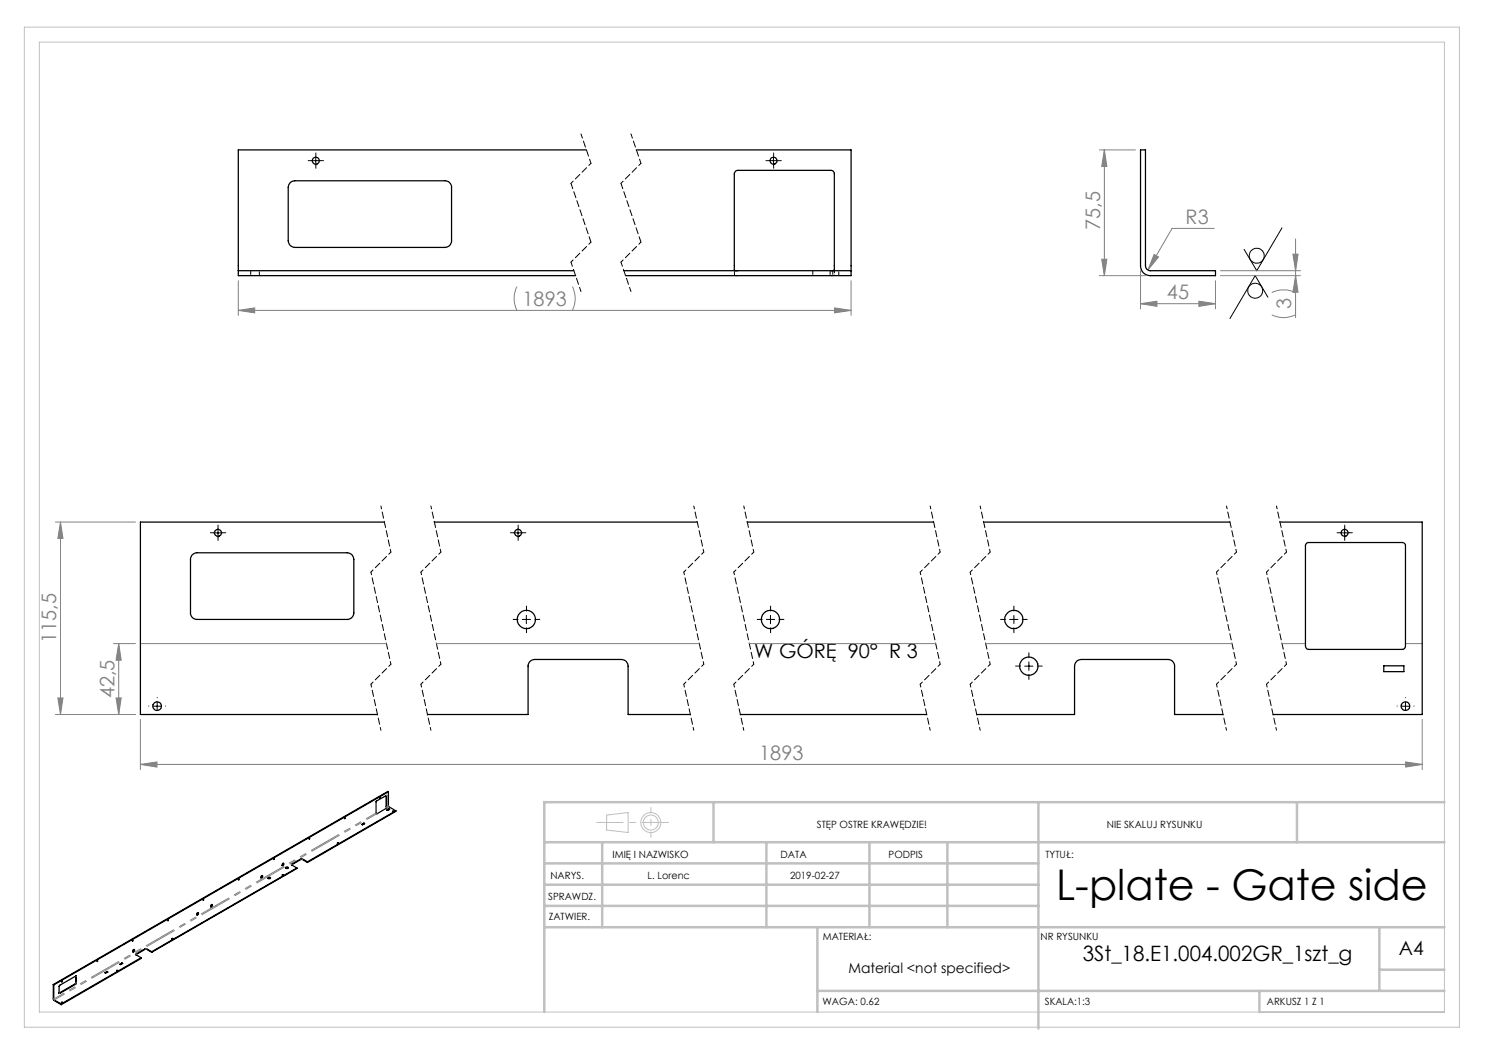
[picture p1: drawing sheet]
<svg xmlns="http://www.w3.org/2000/svg" width="297mm" height="210mm" viewBox="0 0 297 210" stroke-linecap="round" stroke-linejoin="round" font-family="sans-serif">
<g fill="none" stroke="#000" stroke-width=".2">
<path d="M62.3 32.1h1.7M63.1 31.3v1.7M153.9 32.1h1.6M154.7 31.3v1.7M253.6 59.4l-2.6-4.3-5 8.6M256.4 45.6l-5 8.5-2.6-4.2M42.8 106.6h1.6M43.6 105.7v1.7M102.8 106.6h1.7M103.6 105.7v1.7M268.1 106.6h1.7M268.9 105.7v1.7"/>
<path d="M104.5 123.9h1.6M105.3 123.1v1.6M153.3 123.9h1.6M154.1 123.1v1.6M201.9 123.9h1.7M202.8 123.1v1.6M204.9 133.2h1.7M205.8 132.4v1.7M30.6 141.2h1.6M31.4 140.4v1.7M280.2 141.2h1.7M281.1 140.4v1.7"/>
<circle cx="251" cy="58.1" r="1.48"/>
<circle cx="251.3" cy="51.1" r="1.49"/>
</g>
<g fill="none" stroke="#c0c0c0" stroke-width=".2">
<path d="M4.9 5.4h287v200h-287zM7.9 8.4h281v194h-281zM121.3 163l4.3-.5v4l-4.3-.5z"/>
<circle cx="130.2" cy="164.5" r="2"/>
<circle cx="130.2" cy="164.5" r="1.49"/>
</g>
<g fill="none" stroke="#808080" stroke-width=".2">
<path d="M219.9 30h7.2M220.9 30l.5 3.3h-1.1zM220.9 30v25.1M47.7 56.2v6.9M103.4 57.3a5.3 5.3 0 0 0 0 4.8M114.5 57.3l.1 .3a5.3 5.3 0 0 1-.1 4.5M170.2 56.2v6.9M219.9 55.1h9.2M220.3 51.8h1.1l-.5 3.3zM228.1 54.1v7.7M230.8 50.9l.9 .5-2.1 2.6zM242.9 45.7h-8.5l-4.8 8.3"/>
<path d="M243.1 56.2v5.6M244.1 55.1h16M244.1 54.1h16M254.4 58.5a5.6 5.6 0 0 1 4.7 0M258.6 50.8h1l-.5 3.3zM259.1 55.1l.5 3.3h-1zM259.1 47.8v15.7M47.7 62.1l3.2-.5v1zM47.7 62.1h122.5M166.9 61.6l3.3 .5-3.3 .5zM228.1 60.7l3.3-.5v1.1zM228.1 60.7h15"/>
<path d="M239.8 60.2l3.3 .5-3.3 .6zM254.4 63l.2 .1a5.3 5.3 0 0 0 4.5-.1M11.1 104.4h16M12.1 104.4l.5 3.3h-1zM12.1 104.4v38.5M11.6 139.6h1l-.5 3.3zM22.7 128.7h4.4M23.2 139.6h1l-.5 3.3zM23.7 128.7l.5 3.3h-1zM23.7 128.7v14.2M28.1 128.7h49.2M87.3 128.7h52.5"/>
<path d="M149.9 128.7h37.2M197.1 128.7h49.3M256.4 128.7h4.7M281.1 128.7h3.3M11.1 142.9h16M28.1 152.9l3.3-.5v1zM28.1 143.9v10M28.1 152.9h256.3M281.1 152.4l3.3 .5-3.3 .5zM284.4 143.9v10"/>
</g>
<g fill="none" stroke="#000" stroke-width=".2" stroke-dasharray="15.2 1.3 1.3 1.3">
<path d="M62.3 32.1h-.7M63.2 31.3v-.7M63.2 33v.7M64 32.1h.7M153.9 32.1h-.7M154.7 31.3v-.7M154.7 33v.7M155.6 32.1h.7M42.8 106.5h-.7M43.6 105.7v-.7M43.6 107.4v.7M44.4 106.5h.7"/>
<path d="M102.8 106.5h-.7M103.6 105.7v-.7M103.6 107.4v.7M104.5 106.5h.7M268.1 106.5h-.7M268.9 105.7v-.7M268.9 107.4v.7M269.8 106.5h.7M31.4 139.5h.1M103.6 123.9h-1M105.3 122.2v-1M105.3 125.5v1"/>
<path d="M107 123.9h1M152.5 123.9h-1M154.1 122.2v-1M154.1 125.5v1M155.8 123.9h1M201.1 123.9h-1M202.8 122.2v-1M202.8 125.5v1M204.1 133.2h-1M204.4 123.9h1M205.8 131.5v-1M205.8 134.9v1"/>
<path d="M207.4 133.2h1M281.1 139.5h.1M29.8 141.2h-.1M31.4 142.9h.1M33.1 141.2h.1M279.4 141.2h.1M281.1 142.9h.1M282.8 141.2h.1"/>
</g>
<path d="M116.2 26.8l2 5.9M126.2 26.8l2 5.9M114.2 52.4l2 5.9M124.2 52.4l2 5.9" fill="none" stroke="#000" stroke-width=".2" stroke-dasharray="1.3 .6" stroke-dashoffset=".4"/>
<g fill="none" stroke="#000" stroke-width=".2" stroke-dasharray="1.3 .6" stroke-dashoffset=".7">
<path d="M118.2 32.7l-4 4M128.2 32.7l-4 4M118.2 48.4l-4 4M128.2 48.4l-4 4M74.2 114.4l4 18.4M76.2 101.2l2 9.2M78.2 110.4l-4 4M84.2 114.4l4 18.4M86.2 101.2l2 9.2M88.2 110.4l-4 4M136.8 114.4l4 18.4M138.8 101.2l2 9.2"/>
<path d="M140.8 110.4l-4 4M146.8 114.4l4 18.4M148.8 101.2l2 9.2M150.8 110.4l-4 4M184 114.4l4 18.4M186 101.2l2 9.2M188 110.4l-4 4M194 114.4l4 18.4M196 101.2l2 9.2M198 110.4l-4 4M243.3 114.4l4 18.4M245.3 101.2l2 9.2"/>
<path d="M247.3 110.4l-4 4M253.3 114.4l4 18.4M255.3 101.2l2 9.2M257.3 110.4l-4 4M74.2 136.8l2 9.3M78.2 132.8l-4 4M84.2 136.8l2 9.3M88.2 132.8l-4 4M136.8 136.8l2 9.3M140.8 132.8l-4 4M146.8 136.8l2 9.3M150.8 132.8l-4 4"/>
<path d="M184 136.8l2 9.3M188 132.8l-4 4M194 136.8l2 9.3M198 132.8l-4 4M243.3 136.8l2 9.3M247.3 132.8l-4 4M253.3 136.8l2 9.3M257.3 132.8l-4 4"/>
</g>
<path d="M114.2 36.7l4 11.7M124.2 36.7l4 11.7" fill="none" stroke="#000" stroke-width=".2" stroke-dasharray="1.3 .6" stroke-dashoffset=".1"/>
<path d="M133.7 164.5h-14.4" fill="none" stroke="#c0c0c0" stroke-width=".2" stroke-dasharray="15.2 1.3 1.3 1.3" stroke-dashoffset="10"/>
<path d="M130.2 161.5v6" fill="none" stroke="#c0c0c0" stroke-width=".2" stroke-dasharray="15.2 1.3 1.3 1.3" stroke-dashoffset="14.1"/>
<g fill="none" stroke="#c0c0c0" stroke-width=".5">
<path d="M108.9 176.9h98.8M108.9 172.7h98.8M108.9 168.4h180M120.4 168.4v17M142.7 160.4v8M153.3 168.4v17M173.9 168.4v17M189.5 168.4v17M207.7 160.4v45.3M259.4 160.4v8M288.9 160.4h-180v42M108.9 181.2h98.8"/>
<path d="M108.9 185.4h180M163.5 198.2h125.4M163.5 185.4v17M251.9 198.2v4.2M275.9 185.4v12.8M275.9 193.9h13"/>
</g>
<g fill="#808080">
<path d="M47.7 62.1l3.2-.5v1zM166.9 61.6l3.3 .5-3.3 .5zM230.8 50.9l-1.2 3.1 2.1-2.6z"/>
<path d="M28.1 152.9l3.3-.5v1zM281.1 152.4l3.3 .5-3.3 .5z"/>
<path d="M220.3 51.8h1.1l-.5 3.3zM220.9 30l.5 3.3h-1.1z"/>
<path d="M258.6 50.8h1l-.5 3.3zM259.1 55.1l.5 3.3h-1z"/>
<path d="M23.2 139.6h1l-.5 3.3zM23.7 128.7l.5 3.3h-1z"/>
<path d="M12.1 104.4l.5 3.3h-1zM11.6 139.6h1l-.5 3.3z"/>
<path d="M228.1 60.7l3.3-.5v1.1zM239.8 60.2l3.3 .5-3.3 .6z"/>
</g>
<g fill="none" stroke="#000" stroke-width=".25">
<path d="M58 36.5l1-.3h30a1.33 1.33 0 0 1 1.3 1.3v10.6a1.33 1.33 0 0 1-1.3 1.4h-30a1.33 1.33 0 0 1-1.4-1.4v-10.6l.1-.5zM117.3 30h-69.6v24.1M127.2 30h43v24.1M228.1 30h1v23.2a.96 .96 0 0 0 1 .9h13v1h-13a1.93 1.93 0 0 1-2-1.9zM47.7 54.1v1h67.4M47.7 54.1h67.1M124.7 54.1h45.5M147.5 54.1a.59 .59 0 0 1-.6-.2 .59 .59 0 0 1 0-.6v-18.6a.73 .73 0 0 1 .6-.6h18.7a.66 .66 0 0 1 .7 .6v18.8a.48 .48 0 0 1-.2 .6 .48 .48 0 0 1-.5 0M170.2 54.1v1h-45.1M38.5 110.9l.9-.3h30a1.33 1.33 0 0 1 1.4 1.3v10.7a1.33 1.33 0 0 1-1.4 1.3h-30a1.33 1.33 0 0 1-1.3-1.3v-11zM76.9 104.4h-48.8v38.5h47.4M86.9 104.4h52.5"/>
<path d="M149.4 104.4h37.3M196.7 104.4h49.3M256 104.4h28.4v38.5h-29.8M261.2 108.8l.4-.3h18.8a.66 .66 0 0 1 .7 .7v20a.66 .66 0 0 1-.7 .7h-18.6a.65 .65 0 0 1-.7-.7v-20.2zM276.8 133.2h4v1.1h-4zM77.2 159.1l.1 2.5M77.7 158.4v2.8l1.5 1M77.7 158.4l-66.9 38.6M77.7 158.4l-.1-.1-66.9 38.6M85.5 142.9h20.1v-9.7a1.33 1.33 0 0 1 1.4-1.3h17.3a1.33 1.33 0 0 1 1.3 1.3v9.7h12.4M148.1 142.9h37.2M195.3 142.9h19.6v-9.7a1.33 1.33 0 0 1 1.4-1.3h17.3a1.33 1.33 0 0 1 1.3 1.3v9.7h9.7"/>
<path d="M52.2 175.2l.2-.1a.21 .21 0 0 1 .1 .4 .21 .21 0 0 1-.4-.1zM52.4 175.1v.2l-.2 .2M53.6 175.7l.1-.1 .4 .1M53.6 175.5h.1a.24 .24 0 0 1 .3-.1 .24 .24 0 0 1 0 .4 .24 .24 0 0 1-.3-.1l-.1-.1zM54.8 171.8l.1-.1-.1 .2zM56.5 175.1h.1M56.6 172.7a.21 .21 0 0 1 .1 .3 .21 .21 0 0 1-.3 0zM56.7 172.6l-.1 .4-.2 .1M57.1 173.5l.1-.1a.24 .24 0 0 1 .4 0 .24 .24 0 0 1 0 .3 .24 .24 0 0 1-.4 0zM57.1 173.6l.2-.1 .3 .1M59.4 173.6l-29.1 16.8M59.4 173.6l-29.1 16.9"/>
<path d="M61.5 172.4l-1.2-.7-2 1.2 1.1 .7M61.5 172.5l-1.3-.6-1.9 1.1M61.5 172.4v.1M67.5 168.7h.2M72.4 164.9l.4-.3 .1 .1-.4 .3zM72.8 164.6v.2M72.8 164.8l-.3 .2M72.8 164.8h.1M75.2 160.3l2.1-1.2 .1 2.5-2.1 1.2zM77.8 161.9h.1M77.8 161.8h.1l-.5 .3M77.8 161.8l-.5 .2 .1 .1"/>
<path d="M77.8 161.8v.1M77.8 161.9l-.4 .2M78.5 162.2l.3 .1zM78.6 162.3h.1M79.2 162.2l-17.7 10.2M79.2 162.2l-17.7 10.3M10.7 196.9v3l1.5 1M10.7 196.9l.1 .1M10.8 197v2.9l1.4 .9M11.9 197.1l3.4-1.9-.1 1.6-3.4 1.9zM15.2 195.2h.1M15.2 195.2l-.1 1.5-3.3 1.9"/>
<path d="M21.4 194.4h.1M21.4 194.3l.1 .1-.4 .2M21.4 194.3l-.4 .2 .1 .1M21.4 194.3v.1M21.4 194.4l-.3 .2M23.3 194.1l.3 .1zM23.4 194.2h.1M24 192.9l.4-.3 .1 .1-.4 .2zM24.4 192.7h.1M24.4 192.6v.1M24.4 192.7l-.3 .2M26.5 188.1l.1-.1-.1 .2z"/>
<path d="M26.6 190h.1a.23 .23 0 0 1 .2 .3 .23 .23 0 0 1-.4 .1zM26.8 189.9l-.1 .3-.2 .2M28.2 191.5l-16 9.3M28.2 191.5v.2l-16 9.2M30.3 190.4l-1.2-.7-1.9 1.1 1 .7M30.3 190.5l-1.2-.7-1.9 1.2M30.3 190.4v.1M34.4 187.7l.2 .1zM34.4 187.8h.2M39.4 182.6h.1a.2 .2 0 0 1 .1 .3 .2 .2 0 0 1-.3 0zM39.6 182.5v.2l-.3 .2M42.2 181l.1-.1a.19 .19 0 0 1 .1 .3 .19 .19 0 0 1-.3 0z"/>
<path d="M42.4 180.9l-.1 .3-.2 .2M12.2 200.8v.1M12.3 200.5h.2"/>
<circle cx="63.2" cy="32.1" r=".71"/>
<circle cx="154.7" cy="32.1" r=".7"/>
<circle cx="43.6" cy="106.6" r=".69"/>
<circle cx="103.6" cy="106.6" r=".7"/>
<circle cx="268.9" cy="106.6" r=".7"/>
<circle cx="105.3" cy="123.9" r="1.84"/>
<circle cx="154.1" cy="123.9" r="1.84"/>
<circle cx="202.7" cy="123.9" r="1.84"/>
<circle cx="205.8" cy="133.2" r="1.84"/>
<circle cx="31.4" cy="141.2" r=".87"/>
<circle cx="76" cy="159.6" r=".1"/>
<circle cx="281.1" cy="141.2" r=".86"/>
<circle cx="40.7" cy="180" r=".1"/>
<circle cx="47.7" cy="175.9" r=".1"/>
<circle cx="56.6" cy="175" r=".09"/>
<circle cx="61.9" cy="167.7" r=".1"/>
<circle cx="67.6" cy="168.7" r=".11"/>
<circle cx="69" cy="163.6" r=".08"/>
<circle cx="12.4" cy="196.3" r=".1"/>
<circle cx="19.5" cy="192.2" r=".08"/>
<circle cx="33.6" cy="184" r=".1"/>
<circle cx="12.4" cy="200.5" r=".11"/>
</g>
<path d="M10.8 199.8l64.4-37.2" fill="none" stroke="#808080" stroke-width=".2" stroke-dasharray="6.3 1.3 1.3 1.3 1.3 1.3" stroke-dashoffset="4.1"/>
<g fill="none" stroke="#808080" stroke-width=".2" stroke-dasharray="6.3 1.3 1.3 1.3 1.3 1.3">
<path d="M77.3 159.1h.1M58.4 172.9v-.1M60.2 171.8v.1M60.5 171.9v-.1M77.3 161.4l.4-.2M77.4 161.5v.1M77.8 161.3l-.4 .3M10.8 199.8l-.1-.1M10.9 200v.1M12 198.7l-.1-.1M15 196.8h.2M15.2 195.2l.1 .1"/>
<path d="M15.3 196.6l-.1-.1M27.2 190.9v-.1M29.1 189.7v.1M29.3 189.8v-.1"/>
</g>
<path d="M75.4 162.7l-64.5 37.3" fill="none" stroke="#808080" stroke-width=".2" stroke-dasharray="6.3 1.3 1.3 1.3 1.3 1.3" stroke-dashoffset="4"/>
<path d="M50.1 54.1v1M51.9 55.1v-1M162.6 54.1v1M166 54.1v1M166.6 54.1v1M167.8 55.1v-1" fill="none" stroke="#000" stroke-width=".2" stroke-dasharray="1.3 .6" stroke-dashoffset=".5"/>
<path d="M147.6 55.1l-.7-.1M166.9 55l-.7 .1" fill="none" stroke="#000" stroke-width=".2" stroke-dasharray="1.3 .6" stroke-dashoffset=".4"/>
<path d="M146.9 55v-1.1M166.9 53.9v1.1" fill="none" stroke="#000" stroke-width=".2" stroke-dasharray="1.3 .6" stroke-dashoffset=".6"/>
<text font-size="8.5" x="211.2" y="179.9">L-plate - Gate side</text>
<text font-size="4.2" x="216.5" y="192.2">3St_18.E1.004.002GR_1szt_g</text>
<g font-size="4" fill="#808080">
<text x="220" y="46" transform="rotate(-90 220 46)">75,5</text>
<text x="237.1" y="44.8">R3</text>
<text x="233.4" y="59.9">45</text>
<text x="104.5" y="61.2">1893</text>
<text x="258.2" y="61.8" transform="rotate(-90 258.2 61.8)">3</text>
<text x="11.2" y="128.6" transform="rotate(-90 11.2 128.6)">115,5</text>
<text x="22.9" y="139.7" transform="rotate(-90 22.9 139.7)">42,5</text>
<text x="151.8" y="152">1893</text>
</g>
<text font-size="4" x="150.9" y="131.5">W GÓRĘ 90° R 3</text>
<text font-size="3.9" x="279.8" y="190.9">A4</text>
<text font-size="2.8" x="169.7" y="194.6">Material &lt;not specified&gt;</text>
<g font-size="2">
<text x="163.4" y="165.5">STĘP OSTRE KRAWĘDZIE!</text>
<text x="221.4" y="165.6">NIE SKALUJ RYSUNKU</text>
<text x="122.5" y="171.6">IMIĘ I NAZWISKO</text>
<text x="156.1" y="171.6">DATA</text>
<text x="177.7" y="171.6">PODPIS</text>
<text x="209.1" y="171.6">TYTUŁ:</text>
<text x="110.1" y="175.8">NARYS.</text>
<text x="129.5" y="175.8">L. Lorenc</text>
<text x="158" y="175.7">2019-02-27</text>
<text x="109.6" y="180">SPRAWDZ.</text>
<text x="109.7" y="184.1">ZATWIER.</text>
<text x="164.5" y="187.9">MATERIAŁ:</text>
<text x="208.1" y="188.1">NR RYSUNKU</text>
<text x="164.5" y="201">WAGA: 0.62</text>
<text x="209" y="201">SKALA:1:3</text>
<text x="253.4" y="201">ARKUSZ 1 Z 1</text>
</g>
</svg>
